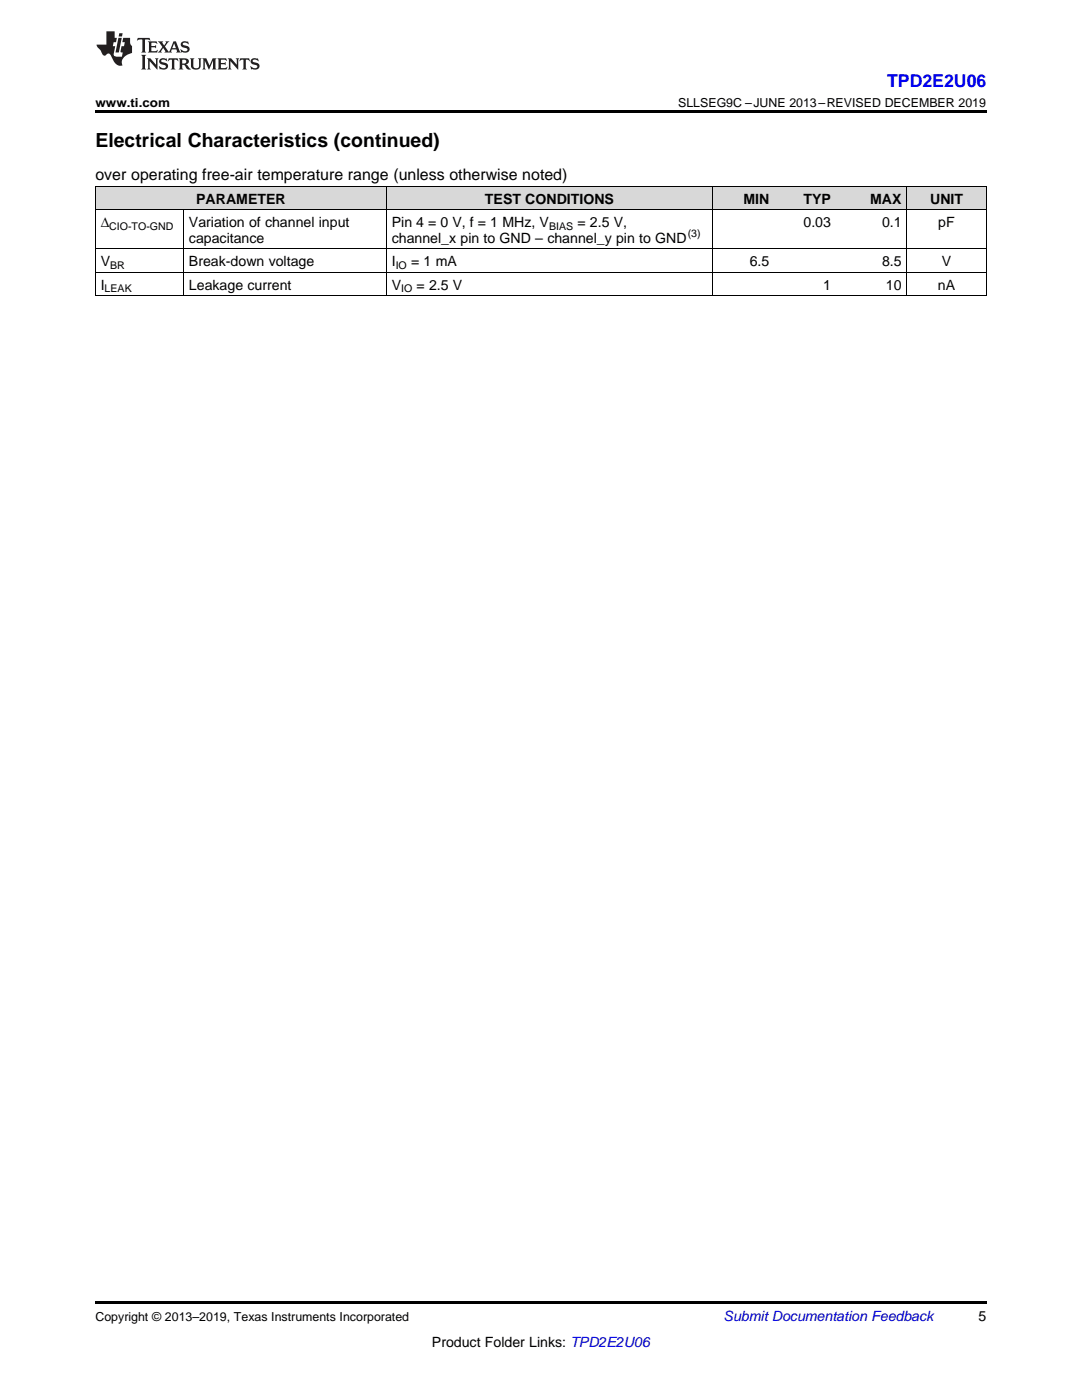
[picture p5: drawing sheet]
<svg xmlns="http://www.w3.org/2000/svg" width="216mm" height="279mm" viewBox="0 0 216 279" stroke-linecap="round" stroke-linejoin="round" font-family="sans-serif">
<g fill="#d8d8d8">
<path d="M19 37.3h17.7v4.6h-17.7z"/>
<path d="M36.7 37.3h40.4v4.6h-40.4z"/>
<path d="M77.1 37.3h65.2v4.6h-65.2z"/>
<path d="M142.3 37.3h12.3v4.6h-12.3z"/>
<path d="M154.6 37.3h12.3v4.6h-12.3z"/>
<path d="M166.9 37.3h14.1v4.6h-14.1z"/>
<path d="M181 37.3h15.8v4.6h-15.8z"/>
</g>
<path d="M19 22h177.8v.5h-177.8zM19 59l.2 .1zM77 59l.1 .1zM142.2 59l.1 .1zM154.5 59l.1 .1zM166.8 59l.1 .1zM180.9 59l.1 .1zM196.7 59l.1 .1zM19 259.7h177.8v.5h-177.8z" fill="#000"/>
<path d="M19 37.2h177.8M19.1 37.2v21.9M77.1 37.2v21.9M142.2 37.2v21.9M180.9 37.2v21.9M196.8 37.2v21.9M19 59h177.8M19 54.3h177.8M19 49.7h177.8M19 41.9h177.8M36.6 41.9v17.2" fill="none" stroke="#000" stroke-width=".2"/>
<g fill="#231f20">
<path d="M27.5 7.6l-.1 .5 .4-.2h.6v.1v2.1l-.2 .4h1l-.3-.4v-2.1l.1-.1h.5l.5 .2-.2-.5zM29.5 8.3l.2 .3v1.5l-.2 .4h1.8l.2-.6a1.04 1.04 0 0 1-1.3 .2v-.7h.6l.3 .2v-.6l-.3 .2h-.6v-.6l.8-.1 .4 .3-.2-.5zM31.5 8.3l.9 1.1-.9 1.1h.8l-.2-.2 .5-.7 .4 .7-.2 .2h1.5l-.1-.2 .1-.4h.9l.1 .4-.2 .2h1l-.3-.3-.7-1.9h-.5l-.9 2-.8-1 .9-1h-.8l.1 .3-.3 .5-.4-.6 .2-.2zM34.7 8.6l.4 1h-.7zM36.3 8.4a.63 .63 0 0 0-.2 .7 .63 .63 0 0 0 .6 .4l.6 .2 .1 .2a.75 .75 0 0 1-.7 .4 .75 .75 0 0 1-.6-.5l.1 .7 .1-.1a1.11 1.11 0 0 0 1.5-.6 1.13 1.13 0 0 0-1.2-.8l-.1-.4a1.04 1.04 0 0 1 1.2 .2l-.2-.5-.1 .1-.5-.2zM28.2 10.9l.2 .4v2.2l-.2 .4h1l-.3-.4v-2.2l.3-.4zM29.3 11.6l.3 .4v1.5l-.3 .4h.8l-.2-.4v-1.3l1.5 1.7v-1.9l.2-.4h-.7l.2 .4v.9l-1.1-1.3zM32 11.8a.62 .62 0 0 0-.2 .7 .62 .62 0 0 0 .6 .4l.6 .1 .1 .3a.76 .76 0 0 1-.7 .3 .76 .76 0 0 1-.6-.4l.1 .7 .1-.1a1.11 1.11 0 0 0 1.5-.6 1.13 1.13 0 0 0-1.2-.8l-.1-.4a1.04 1.04 0 0 1 1.2 .2l-.2-.6-.1 .1-.5-.1zM33.7 11.6l-.2 .6a.61 .61 0 0 1 .8-.3v1.6l-.2 .4h.9l-.2-.4v-1.6a.63 .63 0 0 1 .8 .3l-.2-.6zM35.6 11.6l.3 .4v1.5l-.3 .4h1l-.2-.2v-.8l.5 .2a.76 .76 0 0 0 1.2 .7l-1-1a.58 .58 0 0 0 .6-.5 .58 .58 0 0 0-.5-.6zM36.4 11.9h.1a.45 .45 0 0 1 .5 .1 .45 .45 0 0 1 .1 .5l-.7 .2zM37.9 11.6l.2 .2a2.17 2.17 0 0 0 .3 1.9 .99 .99 0 0 0 1.6-.6v-1.1l.2-.4h-.7l.2 .2a1.92 1.92 0 0 1-.2 1.8 .6 .6 0 0 1-.9-.5v-1.1l.2-.4zM40.4 11.6l.2 .4v1.5l-.2 .4h.7l-.2-.4v-1.4l.8 1.8 .8-1.8v1.4l-.2 .4h.9l-.2-.4v-1.5l.2-.4h-.8l-.6 1.5-.6-1.5zM43.4 11.6l.2 .4v1.5l-.2 .4h1.8l.2-.6a1.04 1.04 0 0 1-1.3 .1v-.6h.5l.4 .2v-.6l-.4 .2h-.5v-.7h.8l.3 .3-.1-.6zM45.5 11.6l.2 .4v1.5l-.2 .4h.7l-.2-.4v-1.3l1.5 1.7v-1.9l.2-.4h-.7l.2 .4v.9l-1.1-1.3zM47.9 11.6l-.1 .6a.61 .61 0 0 1 .8-.3v1.6l-.3 .4h1l-.3-.4 .1-1.6a.63 .63 0 0 1 .7 .3l-.1-.6zM50.2 11.8a.62 .62 0 0 0-.2 .7 .62 .62 0 0 0 .6 .4l.6 .1 .2 .3a.76 .76 0 0 1-.8 .3 .76 .76 0 0 1-.6-.4l.1 .7 .2-.1a1.11 1.11 0 0 0 1.5-.6 1.13 1.13 0 0 0-1.3-.8l-.1-.4a1.04 1.04 0 0 1 1.2 .2l-.1-.6-.2 .1-.5-.1z"/>
<path d="M21.2 6.3v2.6h-1.9l.1 .4 .7 .9a.91 .91 0 0 0 1 .8 .56 .56 0 0 1 .5-.3 .56 .56 0 0 1 .5 .3l.4 .8a1.53 1.53 0 0 0 1.9 1.2 1.54 1.54 0 0 1 1-2.1l.9-.3v-1.4a1.52 1.52 0 0 1-.3-1.6h-1.4l-.2 .8h.5l-.2 .8h-.4l-.2 1v.2l.4 .1-.2 .8a1.93 1.93 0 0 1-1.6-.3l.3-1.8h-.5l.2-.8h.4l.2-.8h-.4v-1.3zM23.6 7.6l-.6 2.9h.7l.6-2.9zM23.8 6.6l-.1 .7h.6l.2-.7z"/>
</g>
<text font-size="3.9" x="19" y="29.3">Electrical Characteristics (continued)</text>
<text font-size="3.5" fill="#00f" x="177" y="17.3">TPD2E2U06</text>
<text font-size="3.2" x="19" y="36">over operating free-air temperature range (unless otherwise noted)</text>
<g font-size="2.8">
<text x="39.2" y="40.6">PARAMETER</text>
<text x="96.8" y="40.6">TEST CONDITIONS</text>
<text x="148.3" y="40.6">MIN</text>
<text x="160.3" y="40.6">TYP</text>
<text x="173.6" y="40.6">MAX</text>
<text x="185.6" y="40.6">UNIT</text>
<text x="20.1" y="45.3">∆</text>
<text x="37.7" y="45.3">Variation of channel input</text>
<text x="78.2" y="45.3">Pin 4 = 0 V, f = 1 MHz, V</text>
<text x="115.2" y="45.3">= 2.5 V,</text>
<text x="160.3" y="45.3">0.03</text>
<text x="176" y="45.3">0.1</text>
<text x="187.2" y="45.3">pF</text>
<text x="20.1" y="53.1">V</text>
<text x="37.7" y="48.5">capacitance</text>
<text x="37.7" y="53.1">Break-down voltage</text>
<text x="78.2" y="48.5">channel_x pin to GND – channel_y pin to GND</text>
<text x="78.2" y="53.1">I</text>
<text x="82" y="53.1">= 1 mA</text>
<text x="149.6" y="53.1">6.5</text>
<text x="176" y="53.1">8.5</text>
<text x="187.9" y="53.1">V</text>
<text x="20.1" y="57.8">I</text>
<text x="37.7" y="57.8">Leakage current</text>
<text x="78.2" y="57.8">V</text>
<text x="83.1" y="57.8">= 2.5 V</text>
<text x="164.3" y="57.8">1</text>
<text x="176.8" y="57.8">10</text>
<text x="187.1" y="57.8">nA</text>
<text x="195.3" y="263.6">5</text>
<text x="86.2" y="268.9">Product Folder Links: TPD2E2U06</text>
</g>
<text font-size="2.8" fill="#0000c8" x="144.4" y="263.6">Submit Documentation Feedback</text>
<g font-size="2.5">
<text x="19" y="21.4">www.ti.com</text>
<text x="135.3" y="21.4">SLLSEG9C –JUNE 2013–REVISED DECEMBER 2019</text>
<text x="19" y="263.6">Copyright © 2013–2019, Texas Instruments Incorporated</text>
</g>
<g font-size="2.1">
<text x="21.8" y="45.9">CIO-TO-GND</text>
<text x="109.6" y="45.9">BIAS</text>
<text x="137.2" y="47.3">(3)</text>
<text x="22" y="53.7">BR</text>
<text x="79" y="53.7">IO</text>
<text x="20.9" y="58.3">LEAK</text>
<text x="80" y="58.3">IO</text>
</g>
</svg>
